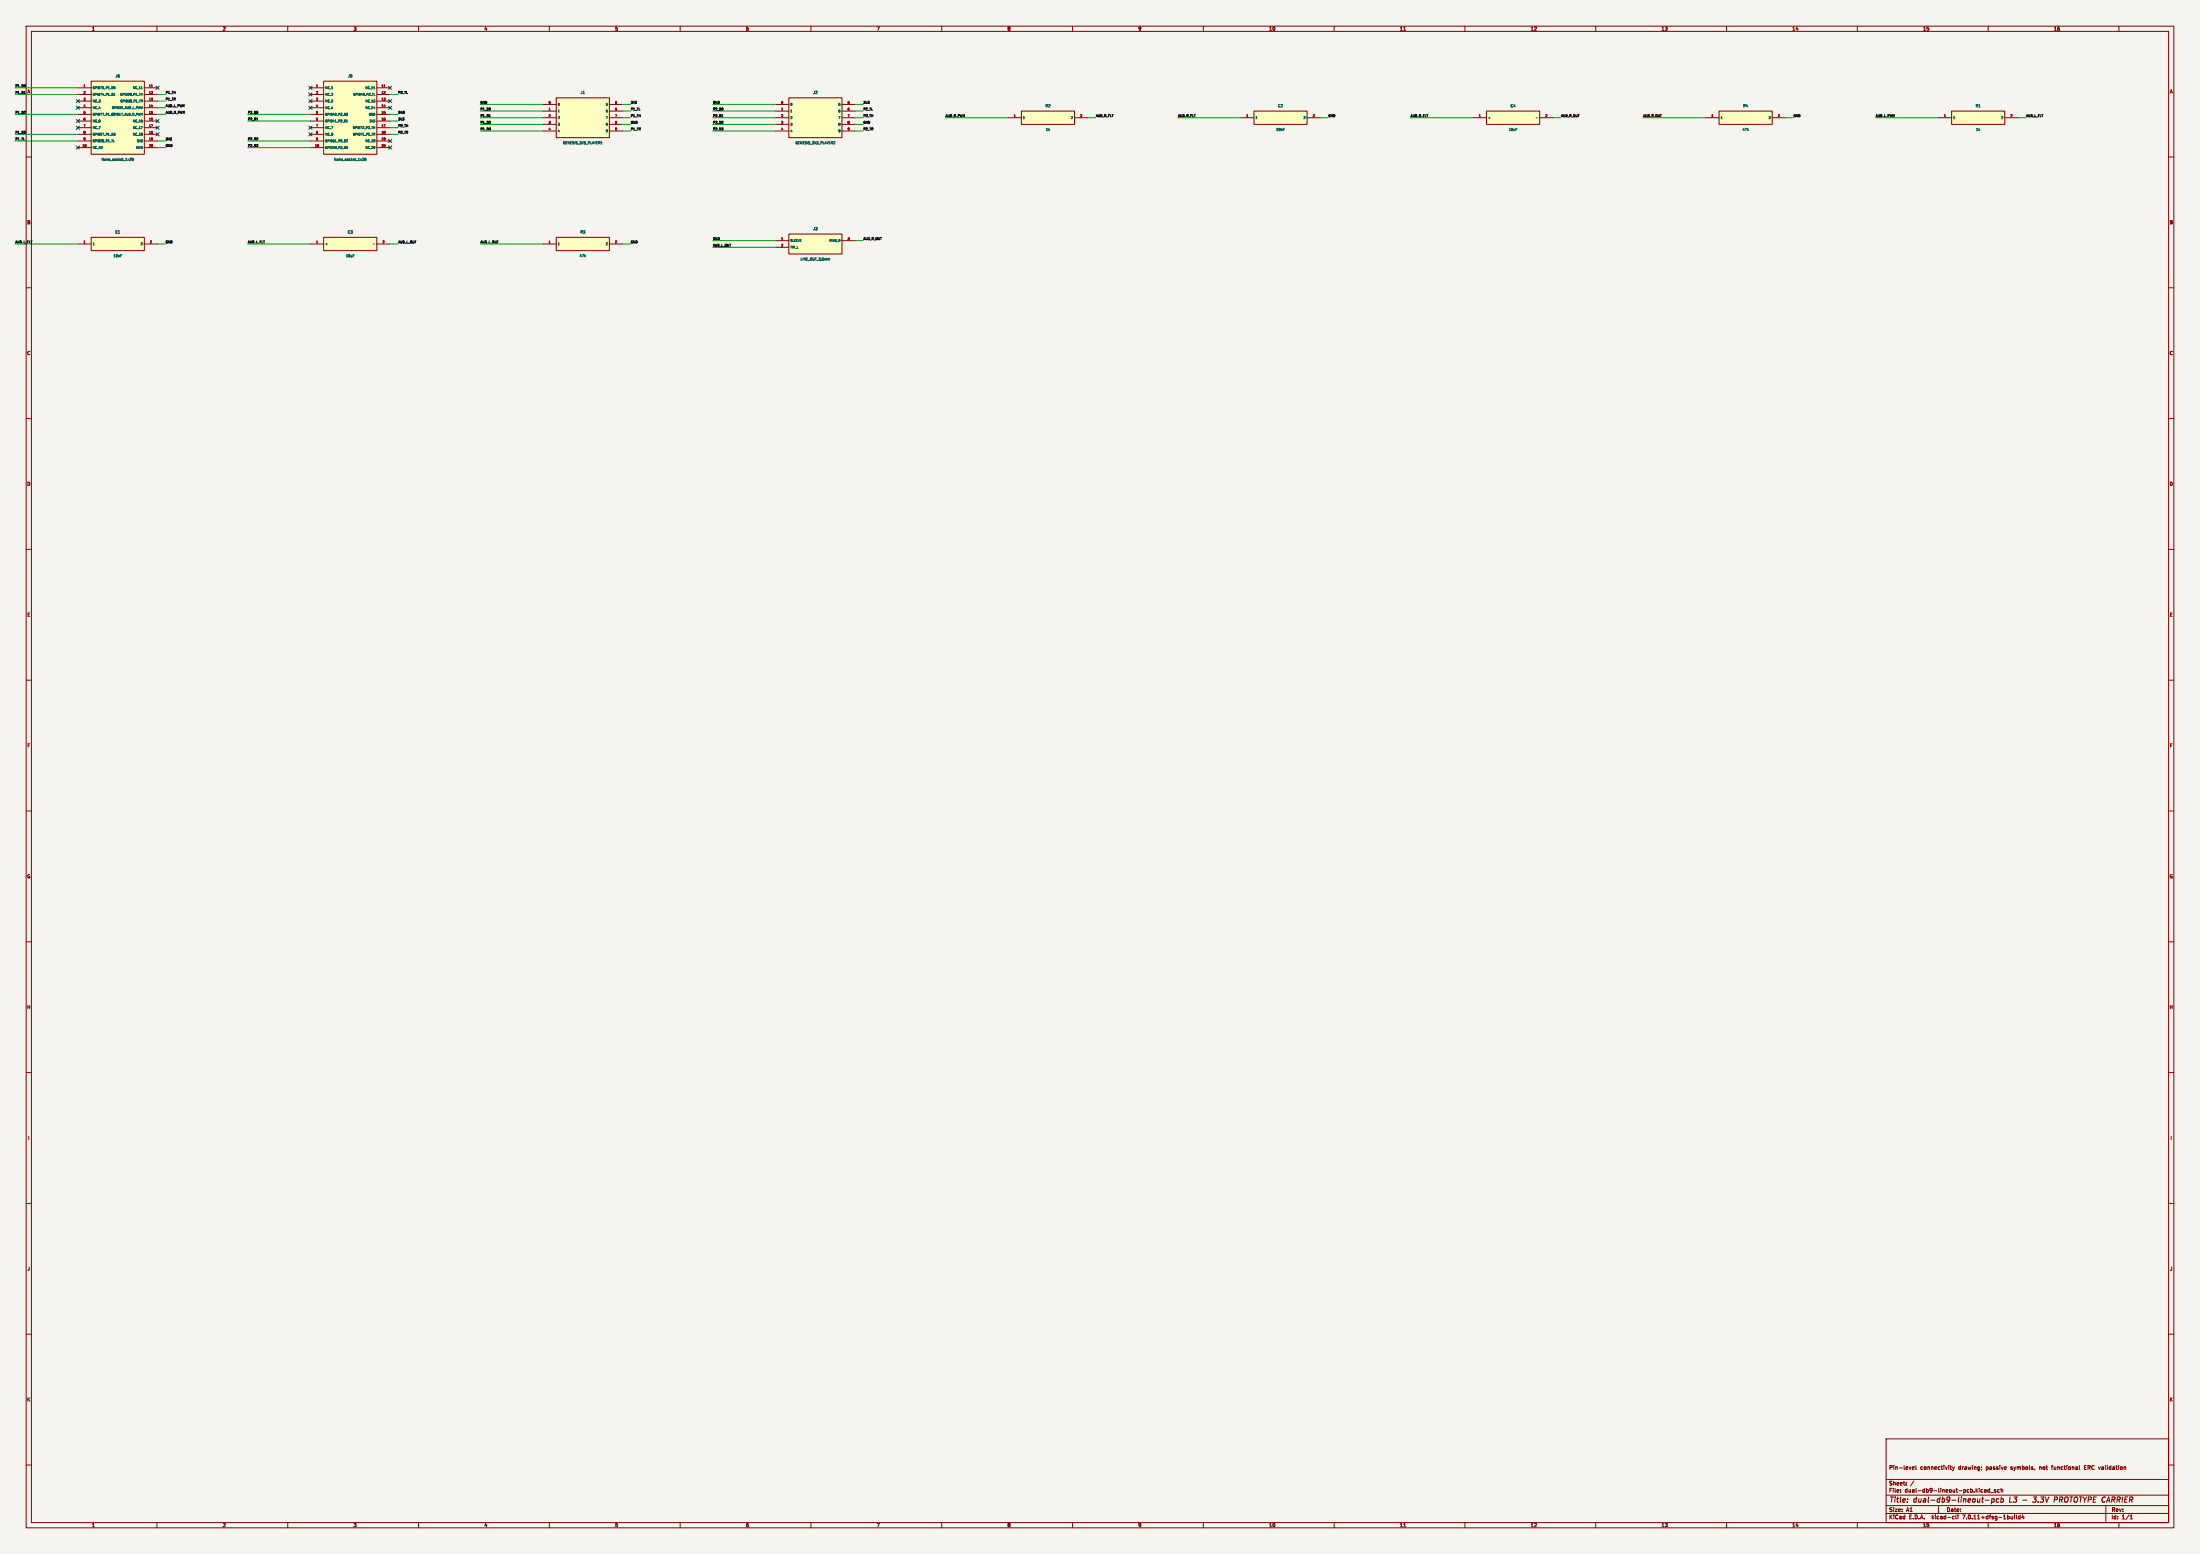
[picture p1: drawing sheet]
(kicad_sch (version 20230121) (generator eeschema) (paper "A1")
  (title_block (title "dual-db9-lineout-pcb L3 - 3.3V PROTOTYPE CARRIER")
    (comment 1 "Pin-level connectivity drawing; passive symbols, not functional ERC validation"))
   (lib_symbols (symbol "GenThang:J6" (pin_names (offset .5)) (in_bom yes) (on_board yes)
    (property "Reference" "J6" (at 0 15.97 0) (effects (font (size 1 1))))
    (property "Value" "Nano_socket_1x20" (at 0 -15.97 0) (effects (font (size 1 1))))
    (property "Footprint" "DualDB9LineOut:Harwin_M20-7822046_1x20" (at 0 0 0) (effects (font (size 1 1)) hide))
    (symbol "J6_0_1" (rectangle (start -10.16 13.97) (end 10.16 -13.97) (stroke (width .254) (type default)) (fill (type background))))
    (symbol "J6_1_1" (pin passive line (at -15.24 11.43 0) (length 5.08) (name "GPIO73 P1_D0" (effects (font (size .8 .8)))) (number "1" (effects (font (size .8 .8))))) (pin passive line (at -15.24 8.89 0) (length 5.08) (name "GPIO74 P1_D1" (effects (font (size .8 .8)))) (number "2" (effects (font (size .8 .8))))) (pin passive line (at -15.24 6.35 0) (length 5.08) (name "NC 3" (effects (font (size .8 .8)))) (number "3" (effects (font (size .8 .8))))) (pin passive line (at -15.24 3.8099999999999996 0) (length 5.08) (name "NC 4" (effects (font (size .8 .8)))) (number "4" (effects (font (size .8 .8))))) (pin passive line (at -15.24 1.2699999999999996 0) (length 5.08) (name "GPIO77 P1_D2" (effects (font (size .8 .8)))) (number "5" (effects (font (size .8 .8))))) (pin passive line (at -15.24 -1.2699999999999996 0) (length 5.08) (name "NC 6" (effects (font (size .8 .8)))) (number "6" (effects (font (size .8 .8))))) (pin passive line (at -15.24 -3.8100000000000005 0) (length 5.08) (name "NC 7" (effects (font (size .8 .8)))) (number "7" (effects (font (size .8 .8))))) (pin passive line (at -15.24 -6.350000000000001 0) (length 5.08) (name "GPIO27 P1_D3" (effects (font (size .8 .8)))) (number "8" (effects (font (size .8 .8))))) (pin passive line (at -15.24 -8.89 0) (length 5.08) (name "GPIO28 P1_TL" (effects (font (size .8 .8)))) (number "9" (effects (font (size .8 .8))))) (pin passive line (at -15.24 -11.43 0) (length 5.08) (name "NC 10" (effects (font (size .8 .8)))) (number "10" (effects (font (size .8 .8))))) (pin passive line (at 15.24 11.43 180) (length 5.08) (name "NC 11" (effects (font (size .8 .8)))) (number "11" (effects (font (size .8 .8))))) (pin passive line (at 15.24 8.89 180) (length 5.08) (name "GPIO29 P1_TH" (effects (font (size .8 .8)))) (number "12" (effects (font (size .8 .8))))) (pin passive line (at 15.24 6.35 180) (length 5.08) (name "GPIO30 P1_TR" (effects (font (size .8 .8)))) (number "13" (effects (font (size .8 .8))))) (pin passive line (at 15.24 3.8099999999999996 180) (length 5.08) (name "GPIO31 AUD_L_PWM" (effects (font (size .8 .8)))) (number "14" (effects (font (size .8 .8))))) (pin passive line (at 15.24 1.2699999999999996 180) (length 5.08) (name "GPIO17 AUD_R_PWM" (effects (font (size .8 .8)))) (number "15" (effects (font (size .8 .8))))) (pin passive line (at 15.24 -1.2699999999999996 180) (length 5.08) (name "NC 16" (effects (font (size .8 .8)))) (number "16" (effects (font (size .8 .8))))) (pin passive line (at 15.24 -3.8100000000000005 180) (length 5.08) (name "NC 17" (effects (font (size .8 .8)))) (number "17" (effects (font (size .8 .8))))) (pin passive line (at 15.24 -6.350000000000001 180) (length 5.08) (name "NC 18" (effects (font (size .8 .8)))) (number "18" (effects (font (size .8 .8))))) (pin passive line (at 15.24 -8.89 180) (length 5.08) (name "3V3" (effects (font (size .8 .8)))) (number "19" (effects (font (size .8 .8))))) (pin passive line (at 15.24 -11.43 180) (length 5.08) (name "GND" (effects (font (size .8 .8)))) (number "20" (effects (font (size .8 .8))))))) (symbol "GenThang:J5" (pin_names (offset .5)) (in_bom yes) (on_board yes)
    (property "Reference" "J5" (at 0 15.97 0) (effects (font (size 1 1))))
    (property "Value" "Nano_socket_1x20" (at 0 -15.97 0) (effects (font (size 1 1))))
    (property "Footprint" "DualDB9LineOut:Harwin_M20-7822046_1x20" (at 0 0 0) (effects (font (size 1 1)) hide))
    (symbol "J5_0_1" (rectangle (start -10.16 13.97) (end 10.16 -13.97) (stroke (width .254) (type default)) (fill (type background))))
    (symbol "J5_1_1" (pin passive line (at -15.24 11.43 0) (length 5.08) (name "NC 1" (effects (font (size .8 .8)))) (number "1" (effects (font (size .8 .8))))) (pin passive line (at -15.24 8.89 0) (length 5.08) (name "NC 2" (effects (font (size .8 .8)))) (number "2" (effects (font (size .8 .8))))) (pin passive line (at -15.24 6.35 0) (length 5.08) (name "NC 3" (effects (font (size .8 .8)))) (number "3" (effects (font (size .8 .8))))) (pin passive line (at -15.24 3.8099999999999996 0) (length 5.08) (name "NC 4" (effects (font (size .8 .8)))) (number "4" (effects (font (size .8 .8))))) (pin passive line (at -15.24 1.2699999999999996 0) (length 5.08) (name "GPIO42 P2_D0" (effects (font (size .8 .8)))) (number "5" (effects (font (size .8 .8))))) (pin passive line (at -15.24 -1.2699999999999996 0) (length 5.08) (name "GPIO41 P2_D1" (effects (font (size .8 .8)))) (number "6" (effects (font (size .8 .8))))) (pin passive line (at -15.24 -3.8100000000000005 0) (length 5.08) (name "NC 7" (effects (font (size .8 .8)))) (number "7" (effects (font (size .8 .8))))) (pin passive line (at -15.24 -6.350000000000001 0) (length 5.08) (name "NC 8" (effects (font (size .8 .8)))) (number "8" (effects (font (size .8 .8))))) (pin passive line (at -15.24 -8.89 0) (length 5.08) (name "GPIO51 P2_D2" (effects (font (size .8 .8)))) (number "9" (effects (font (size .8 .8))))) (pin passive line (at -15.24 -11.43 0) (length 5.08) (name "GPIO48 P2_D3" (effects (font (size .8 .8)))) (number "10" (effects (font (size .8 .8))))) (pin passive line (at 15.24 11.43 180) (length 5.08) (name "NC 11" (effects (font (size .8 .8)))) (number "11" (effects (font (size .8 .8))))) (pin passive line (at 15.24 8.89 180) (length 5.08) (name "GPIO49 P2_TL" (effects (font (size .8 .8)))) (number "12" (effects (font (size .8 .8))))) (pin passive line (at 15.24 6.35 180) (length 5.08) (name "NC 13" (effects (font (size .8 .8)))) (number "13" (effects (font (size .8 .8))))) (pin passive line (at 15.24 3.8099999999999996 180) (length 5.08) (name "NC 14" (effects (font (size .8 .8)))) (number "14" (effects (font (size .8 .8))))) (pin passive line (at 15.24 1.2699999999999996 180) (length 5.08) (name "GND" (effects (font (size .8 .8)))) (number "15" (effects (font (size .8 .8))))) (pin passive line (at 15.24 -1.2699999999999996 180) (length 5.08) (name "3V3" (effects (font (size .8 .8)))) (number "16" (effects (font (size .8 .8))))) (pin passive line (at 15.24 -3.8100000000000005 180) (length 5.08) (name "GPIO72 P2_TH" (effects (font (size .8 .8)))) (number "17" (effects (font (size .8 .8))))) (pin passive line (at 15.24 -6.350000000000001 180) (length 5.08) (name "GPIO71 P2_TR" (effects (font (size .8 .8)))) (number "18" (effects (font (size .8 .8))))) (pin passive line (at 15.24 -8.89 180) (length 5.08) (name "NC 19" (effects (font (size .8 .8)))) (number "19" (effects (font (size .8 .8))))) (pin passive line (at 15.24 -11.43 180) (length 5.08) (name "NC 20" (effects (font (size .8 .8)))) (number "20" (effects (font (size .8 .8))))))) (symbol "GenThang:J1" (pin_names (offset .5)) (in_bom yes) (on_board yes)
    (property "Reference" "J1" (at 0 9.620000000000001 0) (effects (font (size 1 1))))
    (property "Value" "GENESIS_3V3_PLAYER1" (at 0 -9.620000000000001 0) (effects (font (size 1 1))))
    (property "Footprint" "DualDB9LineOut:Kycon_K22X-E9P-N" (at 0 0 0) (effects (font (size 1 1)) hide))
    (symbol "J1_0_1" (rectangle (start -10.16 7.62) (end 10.16 -7.62) (stroke (width .254) (type default)) (fill (type background))))
    (symbol "J1_1_1" (pin passive line (at -15.24 5.08 0) (length 5.08) (name "0" (effects (font (size .8 .8)))) (number "0" (effects (font (size .8 .8))))) (pin passive line (at -15.24 2.54 0) (length 5.08) (name "1" (effects (font (size .8 .8)))) (number "1" (effects (font (size .8 .8))))) (pin passive line (at -15.24 0.0 0) (length 5.08) (name "2" (effects (font (size .8 .8)))) (number "2" (effects (font (size .8 .8))))) (pin passive line (at -15.24 -2.54 0) (length 5.08) (name "3" (effects (font (size .8 .8)))) (number "3" (effects (font (size .8 .8))))) (pin passive line (at -15.24 -5.08 0) (length 5.08) (name "4" (effects (font (size .8 .8)))) (number "4" (effects (font (size .8 .8))))) (pin passive line (at 15.24 5.08 180) (length 5.08) (name "5" (effects (font (size .8 .8)))) (number "5" (effects (font (size .8 .8))))) (pin passive line (at 15.24 2.54 180) (length 5.08) (name "6" (effects (font (size .8 .8)))) (number "6" (effects (font (size .8 .8))))) (pin passive line (at 15.24 0.0 180) (length 5.08) (name "7" (effects (font (size .8 .8)))) (number "7" (effects (font (size .8 .8))))) (pin passive line (at 15.24 -2.54 180) (length 5.08) (name "8" (effects (font (size .8 .8)))) (number "8" (effects (font (size .8 .8))))) (pin passive line (at 15.24 -5.08 180) (length 5.08) (name "9" (effects (font (size .8 .8)))) (number "9" (effects (font (size .8 .8))))))) (symbol "GenThang:J2" (pin_names (offset .5)) (in_bom yes) (on_board yes)
    (property "Reference" "J2" (at 0 9.620000000000001 0) (effects (font (size 1 1))))
    (property "Value" "GENESIS_3V3_PLAYER2" (at 0 -9.620000000000001 0) (effects (font (size 1 1))))
    (property "Footprint" "DualDB9LineOut:Kycon_K22X-E9P-N" (at 0 0 0) (effects (font (size 1 1)) hide))
    (symbol "J2_0_1" (rectangle (start -10.16 7.62) (end 10.16 -7.62) (stroke (width .254) (type default)) (fill (type background))))
    (symbol "J2_1_1" (pin passive line (at -15.24 5.08 0) (length 5.08) (name "0" (effects (font (size .8 .8)))) (number "0" (effects (font (size .8 .8))))) (pin passive line (at -15.24 2.54 0) (length 5.08) (name "1" (effects (font (size .8 .8)))) (number "1" (effects (font (size .8 .8))))) (pin passive line (at -15.24 0.0 0) (length 5.08) (name "2" (effects (font (size .8 .8)))) (number "2" (effects (font (size .8 .8))))) (pin passive line (at -15.24 -2.54 0) (length 5.08) (name "3" (effects (font (size .8 .8)))) (number "3" (effects (font (size .8 .8))))) (pin passive line (at -15.24 -5.08 0) (length 5.08) (name "4" (effects (font (size .8 .8)))) (number "4" (effects (font (size .8 .8))))) (pin passive line (at 15.24 5.08 180) (length 5.08) (name "5" (effects (font (size .8 .8)))) (number "5" (effects (font (size .8 .8))))) (pin passive line (at 15.24 2.54 180) (length 5.08) (name "6" (effects (font (size .8 .8)))) (number "6" (effects (font (size .8 .8))))) (pin passive line (at 15.24 0.0 180) (length 5.08) (name "7" (effects (font (size .8 .8)))) (number "7" (effects (font (size .8 .8))))) (pin passive line (at 15.24 -2.54 180) (length 5.08) (name "8" (effects (font (size .8 .8)))) (number "8" (effects (font (size .8 .8))))) (pin passive line (at 15.24 -5.08 180) (length 5.08) (name "9" (effects (font (size .8 .8)))) (number "9" (effects (font (size .8 .8))))))) (symbol "GenThang:R2" (pin_names (offset .5)) (in_bom yes) (on_board yes)
    (property "Reference" "R2" (at 0 4.54 0) (effects (font (size 1 1))))
    (property "Value" "1k" (at 0 -4.54 0) (effects (font (size 1 1))))
    (property "Footprint" "DualDB9LineOut:R_Axial_DIN0207_L6.3mm_D2.5mm_P7.62mm_Horizontal" (at 0 0 0) (effects (font (size 1 1)) hide))
    (symbol "R2_0_1" (rectangle (start -10.16 2.54) (end 10.16 -2.54) (stroke (width .254) (type default)) (fill (type background))))
    (symbol "R2_1_1" (pin passive line (at -15.24 0.0 0) (length 5.08) (name "1" (effects (font (size .8 .8)))) (number "1" (effects (font (size .8 .8))))) (pin passive line (at 15.24 0.0 180) (length 5.08) (name "2" (effects (font (size .8 .8)))) (number "2" (effects (font (size .8 .8))))))) (symbol "GenThang:C2" (pin_names (offset .5)) (in_bom yes) (on_board yes)
    (property "Reference" "C2" (at 0 4.54 0) (effects (font (size 1 1))))
    (property "Value" "10nF" (at 0 -4.54 0) (effects (font (size 1 1))))
    (property "Footprint" "DualDB9LineOut:C_Disc_D5.0mm_W2.5mm_P5.00mm" (at 0 0 0) (effects (font (size 1 1)) hide))
    (symbol "C2_0_1" (rectangle (start -10.16 2.54) (end 10.16 -2.54) (stroke (width .254) (type default)) (fill (type background))))
    (symbol "C2_1_1" (pin passive line (at -15.24 0.0 0) (length 5.08) (name "1" (effects (font (size .8 .8)))) (number "1" (effects (font (size .8 .8))))) (pin passive line (at 15.24 0.0 180) (length 5.08) (name "2" (effects (font (size .8 .8)))) (number "2" (effects (font (size .8 .8))))))) (symbol "GenThang:C4" (pin_names (offset .5)) (in_bom yes) (on_board yes)
    (property "Reference" "C4" (at 0 4.54 0) (effects (font (size 1 1))))
    (property "Value" "10uF" (at 0 -4.54 0) (effects (font (size 1 1))))
    (property "Footprint" "DualDB9LineOut:CP_Radial_D5.0mm_P2.00mm" (at 0 0 0) (effects (font (size 1 1)) hide))
    (symbol "C4_0_1" (rectangle (start -10.16 2.54) (end 10.16 -2.54) (stroke (width .254) (type default)) (fill (type background))))
    (symbol "C4_1_1" (pin passive line (at -15.24 0.0 0) (length 5.08) (name "+" (effects (font (size .8 .8)))) (number "1" (effects (font (size .8 .8))))) (pin passive line (at 15.24 0.0 180) (length 5.08) (name "-" (effects (font (size .8 .8)))) (number "2" (effects (font (size .8 .8))))))) (symbol "GenThang:R4" (pin_names (offset .5)) (in_bom yes) (on_board yes)
    (property "Reference" "R4" (at 0 4.54 0) (effects (font (size 1 1))))
    (property "Value" "47k" (at 0 -4.54 0) (effects (font (size 1 1))))
    (property "Footprint" "DualDB9LineOut:R_Axial_DIN0207_L6.3mm_D2.5mm_P7.62mm_Horizontal" (at 0 0 0) (effects (font (size 1 1)) hide))
    (symbol "R4_0_1" (rectangle (start -10.16 2.54) (end 10.16 -2.54) (stroke (width .254) (type default)) (fill (type background))))
    (symbol "R4_1_1" (pin passive line (at -15.24 0.0 0) (length 5.08) (name "1" (effects (font (size .8 .8)))) (number "1" (effects (font (size .8 .8))))) (pin passive line (at 15.24 0.0 180) (length 5.08) (name "2" (effects (font (size .8 .8)))) (number "2" (effects (font (size .8 .8))))))) (symbol "GenThang:R1" (pin_names (offset .5)) (in_bom yes) (on_board yes)
    (property "Reference" "R1" (at 0 4.54 0) (effects (font (size 1 1))))
    (property "Value" "1k" (at 0 -4.54 0) (effects (font (size 1 1))))
    (property "Footprint" "DualDB9LineOut:R_Axial_DIN0207_L6.3mm_D2.5mm_P7.62mm_Horizontal" (at 0 0 0) (effects (font (size 1 1)) hide))
    (symbol "R1_0_1" (rectangle (start -10.16 2.54) (end 10.16 -2.54) (stroke (width .254) (type default)) (fill (type background))))
    (symbol "R1_1_1" (pin passive line (at -15.24 0.0 0) (length 5.08) (name "1" (effects (font (size .8 .8)))) (number "1" (effects (font (size .8 .8))))) (pin passive line (at 15.24 0.0 180) (length 5.08) (name "2" (effects (font (size .8 .8)))) (number "2" (effects (font (size .8 .8))))))) (symbol "GenThang:C1" (pin_names (offset .5)) (in_bom yes) (on_board yes)
    (property "Reference" "C1" (at 0 4.54 0) (effects (font (size 1 1))))
    (property "Value" "10nF" (at 0 -4.54 0) (effects (font (size 1 1))))
    (property "Footprint" "DualDB9LineOut:C_Disc_D5.0mm_W2.5mm_P5.00mm" (at 0 0 0) (effects (font (size 1 1)) hide))
    (symbol "C1_0_1" (rectangle (start -10.16 2.54) (end 10.16 -2.54) (stroke (width .254) (type default)) (fill (type background))))
    (symbol "C1_1_1" (pin passive line (at -15.24 0.0 0) (length 5.08) (name "1" (effects (font (size .8 .8)))) (number "1" (effects (font (size .8 .8))))) (pin passive line (at 15.24 0.0 180) (length 5.08) (name "2" (effects (font (size .8 .8)))) (number "2" (effects (font (size .8 .8))))))) (symbol "GenThang:C3" (pin_names (offset .5)) (in_bom yes) (on_board yes)
    (property "Reference" "C3" (at 0 4.54 0) (effects (font (size 1 1))))
    (property "Value" "10uF" (at 0 -4.54 0) (effects (font (size 1 1))))
    (property "Footprint" "DualDB9LineOut:CP_Radial_D5.0mm_P2.00mm" (at 0 0 0) (effects (font (size 1 1)) hide))
    (symbol "C3_0_1" (rectangle (start -10.16 2.54) (end 10.16 -2.54) (stroke (width .254) (type default)) (fill (type background))))
    (symbol "C3_1_1" (pin passive line (at -15.24 0.0 0) (length 5.08) (name "+" (effects (font (size .8 .8)))) (number "1" (effects (font (size .8 .8))))) (pin passive line (at 15.24 0.0 180) (length 5.08) (name "-" (effects (font (size .8 .8)))) (number "2" (effects (font (size .8 .8))))))) (symbol "GenThang:R3" (pin_names (offset .5)) (in_bom yes) (on_board yes)
    (property "Reference" "R3" (at 0 4.54 0) (effects (font (size 1 1))))
    (property "Value" "47k" (at 0 -4.54 0) (effects (font (size 1 1))))
    (property "Footprint" "DualDB9LineOut:R_Axial_DIN0207_L6.3mm_D2.5mm_P7.62mm_Horizontal" (at 0 0 0) (effects (font (size 1 1)) hide))
    (symbol "R3_0_1" (rectangle (start -10.16 2.54) (end 10.16 -2.54) (stroke (width .254) (type default)) (fill (type background))))
    (symbol "R3_1_1" (pin passive line (at -15.24 0.0 0) (length 5.08) (name "1" (effects (font (size .8 .8)))) (number "1" (effects (font (size .8 .8))))) (pin passive line (at 15.24 0.0 180) (length 5.08) (name "2" (effects (font (size .8 .8)))) (number "2" (effects (font (size .8 .8))))))) (symbol "GenThang:J3" (pin_names (offset .5)) (in_bom yes) (on_board yes)
    (property "Reference" "J3" (at 0 5.8100000000000005 0) (effects (font (size 1 1))))
    (property "Value" "LINE_OUT_3.5mm" (at 0 -5.8100000000000005 0) (effects (font (size 1 1))))
    (property "Footprint" "DualDB9LineOut:Jack_3.5mm_CUI_SJ1-3523N_Horizontal" (at 0 0 0) (effects (font (size 1 1)) hide))
    (symbol "J3_0_1" (rectangle (start -10.16 3.81) (end 10.16 -3.81) (stroke (width .254) (type default)) (fill (type background))))
    (symbol "J3_1_1" (pin passive line (at -15.24 1.27 0) (length 5.08) (name "SLEEVE" (effects (font (size .8 .8)))) (number "1" (effects (font (size .8 .8))))) (pin passive line (at -15.24 -1.27 0) (length 5.08) (name "TIP_L" (effects (font (size .8 .8)))) (number "2" (effects (font (size .8 .8))))) (pin passive line (at 15.24 1.27 180) (length 5.08) (name "RING_R" (effects (font (size .8 .8)))) (number "3" (effects (font (size .8 .8)))))))) (wire (pts (xy 29.759999999999998 33.57) (xy 5.759999999999998 33.57)) (stroke (width 0) (type default))) (label "P1_D0" (at 5.759999999999998 33.57 0) (effects (font (size .85 .85)) (justify left bottom))) (wire (pts (xy 29.759999999999998 36.11) (xy 5.759999999999998 36.11)) (stroke (width 0) (type default))) (label "P1_D1" (at 5.759999999999998 36.11 0) (effects (font (size .85 .85)) (justify left bottom))) (no_connect (at 29.759999999999998 38.65)) (no_connect (at 29.759999999999998 41.19)) (wire (pts (xy 29.759999999999998 43.730000000000004) (xy 5.759999999999998 43.730000000000004)) (stroke (width 0) (type default))) (label "P1_D2" (at 5.759999999999998 43.730000000000004 0) (effects (font (size .85 .85)) (justify left bottom))) (no_connect (at 29.759999999999998 46.269999999999996)) (no_connect (at 29.759999999999998 48.81)) (wire (pts (xy 29.759999999999998 51.35) (xy 5.759999999999998 51.35)) (stroke (width 0) (type default))) (label "P1_D3" (at 5.759999999999998 51.35 0) (effects (font (size .85 .85)) (justify left bottom))) (wire (pts (xy 29.759999999999998 53.89) (xy 5.759999999999998 53.89)) (stroke (width 0) (type default))) (label "P1_TL" (at 5.759999999999998 53.89 0) (effects (font (size .85 .85)) (justify left bottom))) (no_connect (at 29.759999999999998 56.43)) (no_connect (at 60.24 33.57)) (wire (pts (xy 60.24 36.11) (xy 63.24 36.11)) (stroke (width 0) (type default))) (label "P1_TH" (at 63.24 36.11 0) (effects (font (size .85 .85)) (justify left bottom))) (wire (pts (xy 60.24 38.65) (xy 63.24 38.65)) (stroke (width 0) (type default))) (label "P1_TR" (at 63.24 38.65 0) (effects (font (size .85 .85)) (justify left bottom))) (wire (pts (xy 60.24 41.19) (xy 63.24 41.19)) (stroke (width 0) (type default))) (label "AUD_L_PWM" (at 63.24 41.19 0) (effects (font (size .85 .85)) (justify left bottom))) (wire (pts (xy 60.24 43.730000000000004) (xy 63.24 43.730000000000004)) (stroke (width 0) (type default))) (label "AUD_R_PWM" (at 63.24 43.730000000000004 0) (effects (font (size .85 .85)) (justify left bottom))) (no_connect (at 60.24 46.269999999999996)) (no_connect (at 60.24 48.81)) (no_connect (at 60.24 51.35)) (wire (pts (xy 60.24 53.89) (xy 63.24 53.89)) (stroke (width 0) (type default))) (label "3V3" (at 63.24 53.89 0) (effects (font (size .85 .85)) (justify left bottom))) (wire (pts (xy 60.24 56.43) (xy 63.24 56.43)) (stroke (width 0) (type default))) (label "GND" (at 63.24 56.43 0) (effects (font (size .85 .85)) (justify left bottom))) (no_connect (at 118.66000000000001 33.57)) (no_connect (at 118.66000000000001 36.11)) (no_connect (at 118.66000000000001 38.65)) (no_connect (at 118.66000000000001 41.19)) (wire (pts (xy 118.66000000000001 43.730000000000004) (xy 94.66000000000001 43.730000000000004)) (stroke (width 0) (type default))) (label "P2_D0" (at 94.66000000000001 43.730000000000004 0) (effects (font (size .85 .85)) (justify left bottom))) (wire (pts (xy 118.66000000000001 46.269999999999996) (xy 94.66000000000001 46.269999999999996)) (stroke (width 0) (type default))) (label "P2_D1" (at 94.66000000000001 46.269999999999996 0) (effects (font (size .85 .85)) (justify left bottom))) (no_connect (at 118.66000000000001 48.81)) (no_connect (at 118.66000000000001 51.35)) (wire (pts (xy 118.66000000000001 53.89) (xy 94.66000000000001 53.89)) (stroke (width 0) (type default))) (label "P2_D2" (at 94.66000000000001 53.89 0) (effects (font (size .85 .85)) (justify left bottom))) (wire (pts (xy 118.66000000000001 56.43) (xy 94.66000000000001 56.43)) (stroke (width 0) (type default))) (label "P2_D3" (at 94.66000000000001 56.43 0) (effects (font (size .85 .85)) (justify left bottom))) (no_connect (at 149.14000000000001 33.57)) (wire (pts (xy 149.14000000000001 36.11) (xy 152.14000000000001 36.11)) (stroke (width 0) (type default))) (label "P2_TL" (at 152.14000000000001 36.11 0) (effects (font (size .85 .85)) (justify left bottom))) (no_connect (at 149.14000000000001 38.65)) (no_connect (at 149.14000000000001 41.19)) (wire (pts (xy 149.14000000000001 43.730000000000004) (xy 152.14000000000001 43.730000000000004)) (stroke (width 0) (type default))) (label "GND" (at 152.14000000000001 43.730000000000004 0) (effects (font (size .85 .85)) (justify left bottom))) (wire (pts (xy 149.14000000000001 46.269999999999996) (xy 152.14000000000001 46.269999999999996)) (stroke (width 0) (type default))) (label "3V3" (at 152.14000000000001 46.269999999999996 0) (effects (font (size .85 .85)) (justify left bottom))) (wire (pts (xy 149.14000000000001 48.81) (xy 152.14000000000001 48.81)) (stroke (width 0) (type default))) (label "P2_TH" (at 152.14000000000001 48.81 0) (effects (font (size .85 .85)) (justify left bottom))) (wire (pts (xy 149.14000000000001 51.35) (xy 152.14000000000001 51.35)) (stroke (width 0) (type default))) (label "P2_TR" (at 152.14000000000001 51.35 0) (effects (font (size .85 .85)) (justify left bottom))) (no_connect (at 149.14000000000001 53.89)) (no_connect (at 149.14000000000001 56.43)) (wire (pts (xy 207.56 39.92) (xy 183.56 39.92)) (stroke (width 0) (type default))) (label "GND" (at 183.56 39.92 0) (effects (font (size .85 .85)) (justify left bottom))) (wire (pts (xy 207.56 42.46) (xy 183.56 42.46)) (stroke (width 0) (type default))) (label "P1_D0" (at 183.56 42.46 0) (effects (font (size .85 .85)) (justify left bottom))) (wire (pts (xy 207.56 45.0) (xy 183.56 45.0)) (stroke (width 0) (type default))) (label "P1_D1" (at 183.56 45.0 0) (effects (font (size .85 .85)) (justify left bottom))) (wire (pts (xy 207.56 47.54) (xy 183.56 47.54)) (stroke (width 0) (type default))) (label "P1_D2" (at 183.56 47.54 0) (effects (font (size .85 .85)) (justify left bottom))) (wire (pts (xy 207.56 50.08) (xy 183.56 50.08)) (stroke (width 0) (type default))) (label "P1_D3" (at 183.56 50.08 0) (effects (font (size .85 .85)) (justify left bottom))) (wire (pts (xy 238.04000000000002 39.92) (xy 241.04000000000002 39.92)) (stroke (width 0) (type default))) (label "3V3" (at 241.04000000000002 39.92 0) (effects (font (size .85 .85)) (justify left bottom))) (wire (pts (xy 238.04000000000002 42.46) (xy 241.04000000000002 42.46)) (stroke (width 0) (type default))) (label "P1_TL" (at 241.04000000000002 42.46 0) (effects (font (size .85 .85)) (justify left bottom))) (wire (pts (xy 238.04000000000002 45.0) (xy 241.04000000000002 45.0)) (stroke (width 0) (type default))) (label "P1_TH" (at 241.04000000000002 45.0 0) (effects (font (size .85 .85)) (justify left bottom))) (wire (pts (xy 238.04000000000002 47.54) (xy 241.04000000000002 47.54)) (stroke (width 0) (type default))) (label "GND" (at 241.04000000000002 47.54 0) (effects (font (size .85 .85)) (justify left bottom))) (wire (pts (xy 238.04000000000002 50.08) (xy 241.04000000000002 50.08)) (stroke (width 0) (type default))) (label "P1_TR" (at 241.04000000000002 50.08 0) (effects (font (size .85 .85)) (justify left bottom))) (wire (pts (xy 296.46000000000004 39.92) (xy 272.46000000000004 39.92)) (stroke (width 0) (type default))) (label "GND" (at 272.46000000000004 39.92 0) (effects (font (size .85 .85)) (justify left bottom))) (wire (pts (xy 296.46000000000004 42.46) (xy 272.46000000000004 42.46)) (stroke (width 0) (type default))) (label "P2_D0" (at 272.46000000000004 42.46 0) (effects (font (size .85 .85)) (justify left bottom))) (wire (pts (xy 296.46000000000004 45.0) (xy 272.46000000000004 45.0)) (stroke (width 0) (type default))) (label "P2_D1" (at 272.46000000000004 45.0 0) (effects (font (size .85 .85)) (justify left bottom))) (wire (pts (xy 296.46000000000004 47.54) (xy 272.46000000000004 47.54)) (stroke (width 0) (type default))) (label "P2_D2" (at 272.46000000000004 47.54 0) (effects (font (size .85 .85)) (justify left bottom))) (wire (pts (xy 296.46000000000004 50.08) (xy 272.46000000000004 50.08)) (stroke (width 0) (type default))) (label "P2_D3" (at 272.46000000000004 50.08 0) (effects (font (size .85 .85)) (justify left bottom))) (wire (pts (xy 326.94000000000005 39.92) (xy 329.94000000000005 39.92)) (stroke (width 0) (type default))) (label "3V3" (at 329.94000000000005 39.92 0) (effects (font (size .85 .85)) (justify left bottom))) (wire (pts (xy 326.94000000000005 42.46) (xy 329.94000000000005 42.46)) (stroke (width 0) (type default))) (label "P2_TL" (at 329.94000000000005 42.46 0) (effects (font (size .85 .85)) (justify left bottom))) (wire (pts (xy 326.94000000000005 45.0) (xy 329.94000000000005 45.0)) (stroke (width 0) (type default))) (label "P2_TH" (at 329.94000000000005 45.0 0) (effects (font (size .85 .85)) (justify left bottom))) (wire (pts (xy 326.94000000000005 47.54) (xy 329.94000000000005 47.54)) (stroke (width 0) (type default))) (label "GND" (at 329.94000000000005 47.54 0) (effects (font (size .85 .85)) (justify left bottom))) (wire (pts (xy 326.94000000000005 50.08) (xy 329.94000000000005 50.08)) (stroke (width 0) (type default))) (label "P2_TR" (at 329.94000000000005 50.08 0) (effects (font (size .85 .85)) (justify left bottom))) (wire (pts (xy 385.36 45.0) (xy 361.36 45.0)) (stroke (width 0) (type default))) (label "AUD_R_PWM" (at 361.36 45.0 0) (effects (font (size .85 .85)) (justify left bottom))) (wire (pts (xy 415.84000000000003 45.0) (xy 418.84000000000003 45.0)) (stroke (width 0) (type default))) (label "AUD_R_FLT" (at 418.84000000000003 45.0 0) (effects (font (size .85 .85)) (justify left bottom))) (wire (pts (xy 474.26 45.0) (xy 450.26 45.0)) (stroke (width 0) (type default))) (label "AUD_R_FLT" (at 450.26 45.0 0) (effects (font (size .85 .85)) (justify left bottom))) (wire (pts (xy 504.74 45.0) (xy 507.74 45.0)) (stroke (width 0) (type default))) (label "GND" (at 507.74 45.0 0) (effects (font (size .85 .85)) (justify left bottom))) (wire (pts (xy 563.1600000000001 45.0) (xy 539.1600000000001 45.0)) (stroke (width 0) (type default))) (label "AUD_R_FLT" (at 539.1600000000001 45.0 0) (effects (font (size .85 .85)) (justify left bottom))) (wire (pts (xy 593.6400000000001 45.0) (xy 596.6400000000001 45.0)) (stroke (width 0) (type default))) (label "AUD_R_OUT" (at 596.6400000000001 45.0 0) (effects (font (size .85 .85)) (justify left bottom))) (wire (pts (xy 652.0600000000001 45.0) (xy 628.0600000000001 45.0)) (stroke (width 0) (type default))) (label "AUD_R_OUT" (at 628.0600000000001 45.0 0) (effects (font (size .85 .85)) (justify left bottom))) (wire (pts (xy 682.5400000000001 45.0) (xy 685.5400000000001 45.0)) (stroke (width 0) (type default))) (label "GND" (at 685.5400000000001 45.0 0) (effects (font (size .85 .85)) (justify left bottom))) (wire (pts (xy 740.96 45.0) (xy 716.96 45.0)) (stroke (width 0) (type default))) (label "AUD_L_PWM" (at 716.96 45.0 0) (effects (font (size .85 .85)) (justify left bottom))) (wire (pts (xy 771.44 45.0) (xy 774.44 45.0)) (stroke (width 0) (type default))) (label "AUD_L_FLT" (at 774.44 45.0 0) (effects (font (size .85 .85)) (justify left bottom))) (wire (pts (xy 29.759999999999998 93.25999999999999) (xy 5.759999999999998 93.25999999999999)) (stroke (width 0) (type default))) (label "AUD_L_FLT" (at 5.759999999999998 93.25999999999999 0) (effects (font (size .85 .85)) (justify left bottom))) (wire (pts (xy 60.24 93.25999999999999) (xy 63.24 93.25999999999999)) (stroke (width 0) (type default))) (label "GND" (at 63.24 93.25999999999999 0) (effects (font (size .85 .85)) (justify left bottom))) (wire (pts (xy 118.66000000000001 93.25999999999999) (xy 94.66000000000001 93.25999999999999)) (stroke (width 0) (type default))) (label "AUD_L_FLT" (at 94.66000000000001 93.25999999999999 0) (effects (font (size .85 .85)) (justify left bottom))) (wire (pts (xy 149.14000000000001 93.25999999999999) (xy 152.14000000000001 93.25999999999999)) (stroke (width 0) (type default))) (label "AUD_L_OUT" (at 152.14000000000001 93.25999999999999 0) (effects (font (size .85 .85)) (justify left bottom))) (wire (pts (xy 207.56 93.25999999999999) (xy 183.56 93.25999999999999)) (stroke (width 0) (type default))) (label "AUD_L_OUT" (at 183.56 93.25999999999999 0) (effects (font (size .85 .85)) (justify left bottom))) (wire (pts (xy 238.04000000000002 93.25999999999999) (xy 241.04000000000002 93.25999999999999)) (stroke (width 0) (type default))) (label "GND" (at 241.04000000000002 93.25999999999999 0) (effects (font (size .85 .85)) (justify left bottom))) (wire (pts (xy 296.46000000000004 91.99) (xy 272.46000000000004 91.99)) (stroke (width 0) (type default))) (label "GND" (at 272.46000000000004 91.99 0) (effects (font (size .85 .85)) (justify left bottom))) (wire (pts (xy 296.46000000000004 94.52999999999999) (xy 272.46000000000004 94.52999999999999)) (stroke (width 0) (type default))) (label "AUD_L_OUT" (at 272.46000000000004 94.52999999999999 0) (effects (font (size .85 .85)) (justify left bottom))) (wire (pts (xy 326.94000000000005 91.99) (xy 329.94000000000005 91.99)) (stroke (width 0) (type default))) (label "AUD_R_OUT" (at 329.94000000000005 91.99 0) (effects (font (size .85 .85)) (justify left bottom))) (symbol (lib_id "GenThang:J6") (at 45.0 45.0 0) (unit 1) (in_bom yes) (on_board yes) (dnp no)
    (property "Reference" "J6" (at 45.0 29.03 0) (effects (font (size 1 1))))
    (property "Value" "Nano_socket_1x20" (at 45.0 60.97 0) (effects (font (size .9 .9))))
    (property "Footprint" "DualDB9LineOut:Harwin_M20-7822046_1x20" (at 45.0 45.0 0) (effects (font (size 1 1)) hide))) (symbol (lib_id "GenThang:J5") (at 133.9 45.0 0) (unit 1) (in_bom yes) (on_board yes) (dnp no)
    (property "Reference" "J5" (at 133.9 29.03 0) (effects (font (size 1 1))))
    (property "Value" "Nano_socket_1x20" (at 133.9 60.97 0) (effects (font (size .9 .9))))
    (property "Footprint" "DualDB9LineOut:Harwin_M20-7822046_1x20" (at 133.9 45.0 0) (effects (font (size 1 1)) hide))) (symbol (lib_id "GenThang:J1") (at 222.8 45.0 0) (unit 1) (in_bom yes) (on_board yes) (dnp no)
    (property "Reference" "J1" (at 222.8 35.38 0) (effects (font (size 1 1))))
    (property "Value" "GENESIS_3V3_PLAYER1" (at 222.8 54.62 0) (effects (font (size .9 .9))))
    (property "Footprint" "DualDB9LineOut:Kycon_K22X-E9P-N" (at 222.8 45.0 0) (effects (font (size 1 1)) hide))) (symbol (lib_id "GenThang:J2") (at 311.70000000000005 45.0 0) (unit 1) (in_bom yes) (on_board yes) (dnp no)
    (property "Reference" "J2" (at 311.70000000000005 35.38 0) (effects (font (size 1 1))))
    (property "Value" "GENESIS_3V3_PLAYER2" (at 311.70000000000005 54.62 0) (effects (font (size .9 .9))))
    (property "Footprint" "DualDB9LineOut:Kycon_K22X-E9P-N" (at 311.70000000000005 45.0 0) (effects (font (size 1 1)) hide))) (symbol (lib_id "GenThang:R2") (at 400.6 45.0 0) (unit 1) (in_bom yes) (on_board yes) (dnp no)
    (property "Reference" "R2" (at 400.6 40.46 0) (effects (font (size 1 1))))
    (property "Value" "1k" (at 400.6 49.54 0) (effects (font (size .9 .9))))
    (property "Footprint" "DualDB9LineOut:R_Axial_DIN0207_L6.3mm_D2.5mm_P7.62mm_Horizontal" (at 400.6 45.0 0) (effects (font (size 1 1)) hide))) (symbol (lib_id "GenThang:C2") (at 489.5 45.0 0) (unit 1) (in_bom yes) (on_board yes) (dnp no)
    (property "Reference" "C2" (at 489.5 40.46 0) (effects (font (size 1 1))))
    (property "Value" "10nF" (at 489.5 49.54 0) (effects (font (size .9 .9))))
    (property "Footprint" "DualDB9LineOut:C_Disc_D5.0mm_W2.5mm_P5.00mm" (at 489.5 45.0 0) (effects (font (size 1 1)) hide))) (symbol (lib_id "GenThang:C4") (at 578.4000000000001 45.0 0) (unit 1) (in_bom yes) (on_board yes) (dnp no)
    (property "Reference" "C4" (at 578.4000000000001 40.46 0) (effects (font (size 1 1))))
    (property "Value" "10uF" (at 578.4000000000001 49.54 0) (effects (font (size .9 .9))))
    (property "Footprint" "DualDB9LineOut:CP_Radial_D5.0mm_P2.00mm" (at 578.4000000000001 45.0 0) (effects (font (size 1 1)) hide))) (symbol (lib_id "GenThang:R4") (at 667.3000000000001 45.0 0) (unit 1) (in_bom yes) (on_board yes) (dnp no)
    (property "Reference" "R4" (at 667.3000000000001 40.46 0) (effects (font (size 1 1))))
    (property "Value" "47k" (at 667.3000000000001 49.54 0) (effects (font (size .9 .9))))
    (property "Footprint" "DualDB9LineOut:R_Axial_DIN0207_L6.3mm_D2.5mm_P7.62mm_Horizontal" (at 667.3000000000001 45.0 0) (effects (font (size 1 1)) hide))) (symbol (lib_id "GenThang:R1") (at 756.2 45.0 0) (unit 1) (in_bom yes) (on_board yes) (dnp no)
    (property "Reference" "R1" (at 756.2 40.46 0) (effects (font (size 1 1))))
    (property "Value" "1k" (at 756.2 49.54 0) (effects (font (size .9 .9))))
    (property "Footprint" "DualDB9LineOut:R_Axial_DIN0207_L6.3mm_D2.5mm_P7.62mm_Horizontal" (at 756.2 45.0 0) (effects (font (size 1 1)) hide))) (symbol (lib_id "GenThang:C1") (at 45.0 93.25999999999999 0) (unit 1) (in_bom yes) (on_board yes) (dnp no)
    (property "Reference" "C1" (at 45.0 88.71999999999998 0) (effects (font (size 1 1))))
    (property "Value" "10nF" (at 45.0 97.8 0) (effects (font (size .9 .9))))
    (property "Footprint" "DualDB9LineOut:C_Disc_D5.0mm_W2.5mm_P5.00mm" (at 45.0 93.25999999999999 0) (effects (font (size 1 1)) hide))) (symbol (lib_id "GenThang:C3") (at 133.9 93.25999999999999 0) (unit 1) (in_bom yes) (on_board yes) (dnp no)
    (property "Reference" "C3" (at 133.9 88.71999999999998 0) (effects (font (size 1 1))))
    (property "Value" "10uF" (at 133.9 97.8 0) (effects (font (size .9 .9))))
    (property "Footprint" "DualDB9LineOut:CP_Radial_D5.0mm_P2.00mm" (at 133.9 93.25999999999999 0) (effects (font (size 1 1)) hide))) (symbol (lib_id "GenThang:R3") (at 222.8 93.25999999999999 0) (unit 1) (in_bom yes) (on_board yes) (dnp no)
    (property "Reference" "R3" (at 222.8 88.71999999999998 0) (effects (font (size 1 1))))
    (property "Value" "47k" (at 222.8 97.8 0) (effects (font (size .9 .9))))
    (property "Footprint" "DualDB9LineOut:R_Axial_DIN0207_L6.3mm_D2.5mm_P7.62mm_Horizontal" (at 222.8 93.25999999999999 0) (effects (font (size 1 1)) hide))) (symbol (lib_id "GenThang:J3") (at 311.70000000000005 93.25999999999999 0) (unit 1) (in_bom yes) (on_board yes) (dnp no)
    (property "Reference" "J3" (at 311.70000000000005 87.44999999999999 0) (effects (font (size 1 1))))
    (property "Value" "LINE_OUT_3.5mm" (at 311.70000000000005 99.07 0) (effects (font (size .9 .9))))
    (property "Footprint" "DualDB9LineOut:Jack_3.5mm_CUI_SJ1-3523N_Horizontal" (at 311.70000000000005 93.25999999999999 0) (effects (font (size 1 1)) hide)))
   (sheet_instances (path "" (page "1"))))
